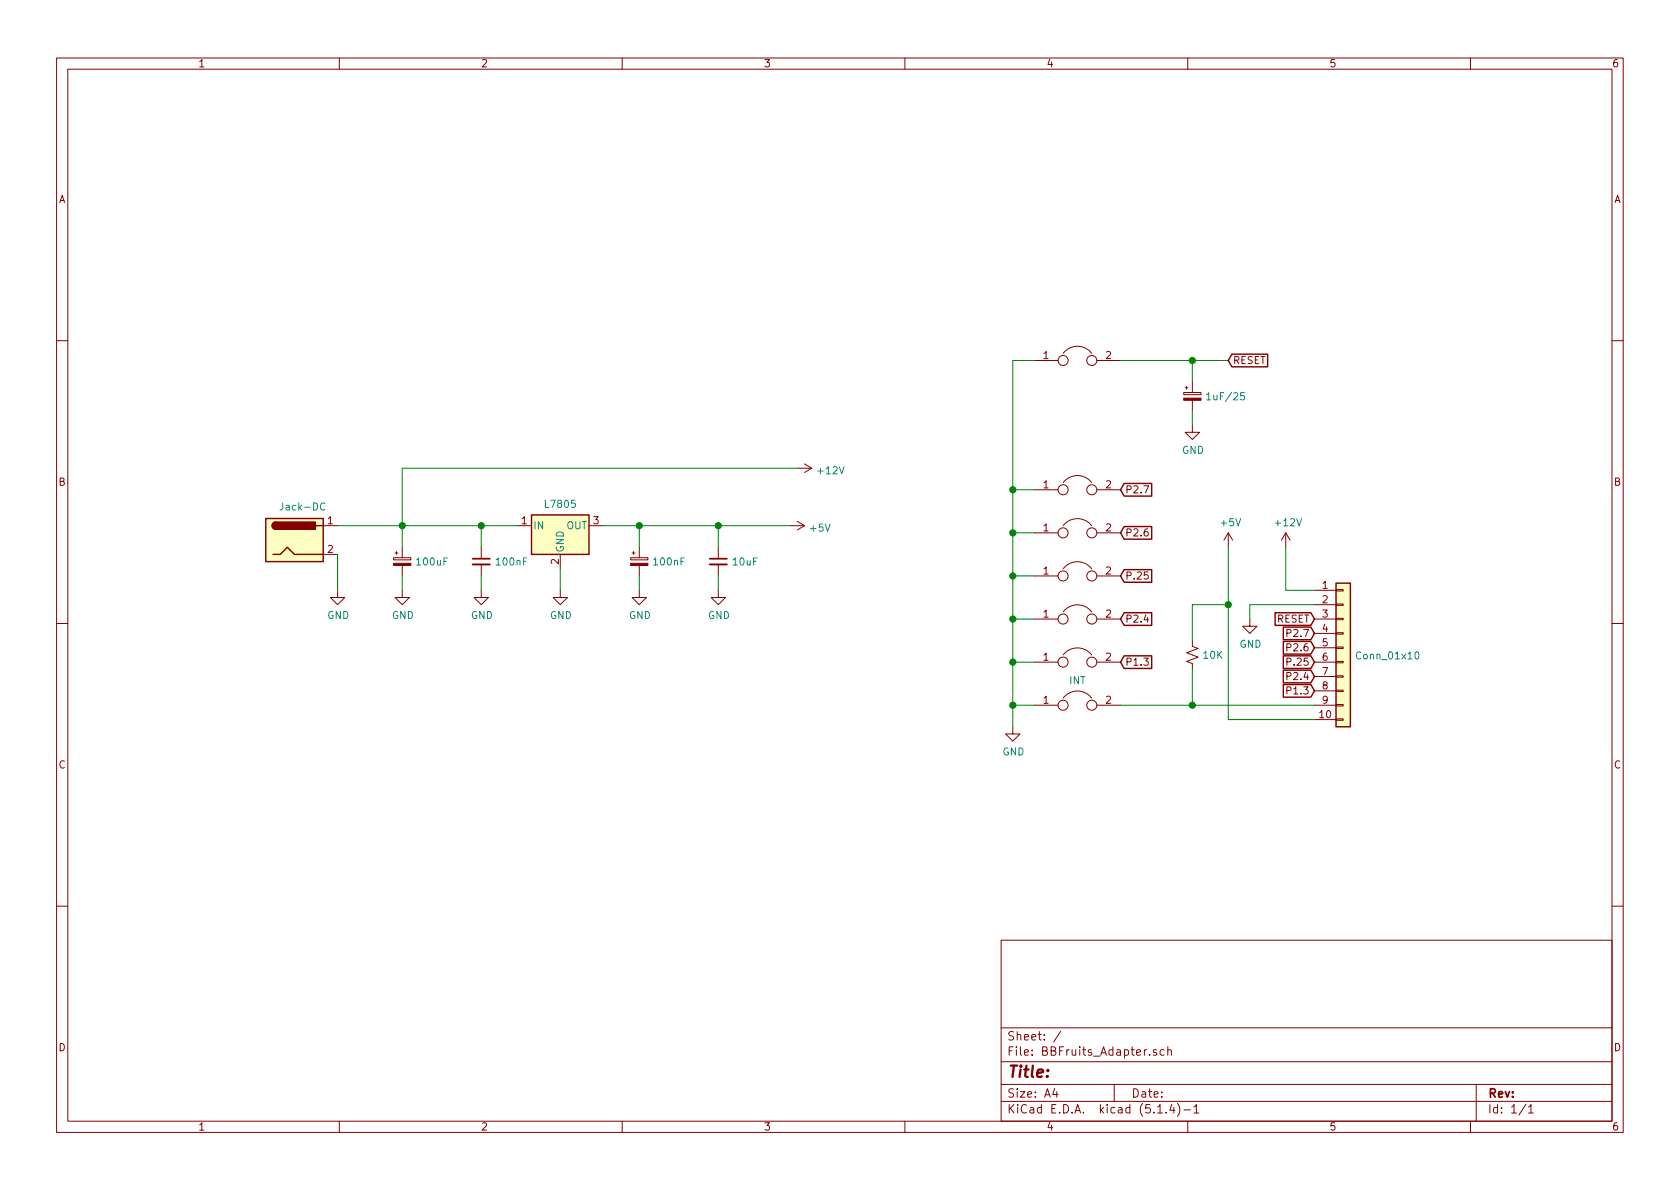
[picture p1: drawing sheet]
EESchema Schematic File Version 4
EELAYER 30 0
EELAYER END
$Descr A4 11693 8268
encoding utf-8
Sheet 1 1
Title ""
Date ""
Rev ""
Comp ""
Comment1 ""
Comment2 ""
Comment3 ""
Comment4 ""
$EndDescr
$Comp
L Regulator_Linear:L7805 U?
U 1 1
P 3900 3650
F 0 "U?" H 3900 3892 50  0001 C CNN
F 1 "L7805" H 3900 3801 50  0000 C CNN
F 2 "" H 3925 3500 50  0001 L CIN
F 3 "http://www.st.com/content/ccc/resource/technical/document/datasheet/41/4f/b3/b0/12/d4/47/88/CD00000444.pdf/files/CD00000444.pdf/jcr:content/translations/en.CD00000444.pdf" H 3900 3600 50  0001 C CNN
	1    3900 3650
	1    0    0    -1  
$EndComp
$Comp
L Device:CP_Small C?
U 1 1
P 2800 3900
F 0 "C?" H 2888 3946 50  0001 L CNN
F 1 "100uF" H 2888 3900 50  0000 L CNN
F 2 "" H 2800 3900 50  0001 C CNN
F 3 "~" H 2800 3900 50  0001 C CNN
	1    2800 3900
	1    0    0    -1  
$EndComp
$Comp
L Device:CP_Small C?
U 1 1
P 4450 3900
F 0 "C?" H 4538 3946 50  0001 L CNN
F 1 "100nF" H 4538 3900 50  0000 L CNN
F 2 "" H 4450 3900 50  0001 C CNN
F 3 "~" H 4450 3900 50  0001 C CNN
	1    4450 3900
	1    0    0    -1  
$EndComp
$Comp
L Device:C_Small C?
U 1 1
P 3350 3900
F 0 "C?" H 3442 3946 50  0001 L CNN
F 1 "100nF" H 3442 3900 50  0000 L CNN
F 2 "" H 3350 3900 50  0001 C CNN
F 3 "~" H 3350 3900 50  0001 C CNN
	1    3350 3900
	1    0    0    -1  
$EndComp
$Comp
L Device:C_Small C?
U 1 1
P 5000 3900
F 0 "C?" H 5092 3946 50  0001 L CNN
F 1 "10uF" H 5092 3900 50  0000 L CNN
F 2 "" H 5000 3900 50  0001 C CNN
F 3 "~" H 5000 3900 50  0001 C CNN
	1    5000 3900
	1    0    0    -1  
$EndComp
$Comp
L Device:R_Small_US R?
U 1 1
P 8300 4550
F 0 "R?" H 8368 4596 50  0001 L CNN
F 1 "10K" H 8368 4550 50  0000 L CNN
F 2 "" H 8300 4550 50  0001 C CNN
F 3 "~" H 8300 4550 50  0001 C CNN
	1    8300 4550
	1    0    0    -1  
$EndComp
$Comp
L Connector:Jack-DC J?
U 1 1
P 2050 3750
F 0 "J?" H 2107 4075 50  0001 C CNN
F 1 "Jack-DC" H 2107 3983 50  0000 C CNN
F 2 "" H 2100 3710 50  0001 C CNN
F 3 "~" H 2100 3710 50  0001 C CNN
	1    2050 3750
	1    0    0    -1  
$EndComp
$Comp
L Connector_Generic:Conn_01x10 J?
U 1 1
P 9350 4500
F 0 "J?" H 9430 4492 50  0001 L CNN
F 1 "Conn_01x10" H 9430 4446 50  0000 L CNN
F 2 "" H 9350 4500 50  0001 C CNN
F 3 "~" H 9350 4500 50  0001 C CNN
	1    9350 4500
	1    0    0    -1  
$EndComp
$Comp
L Device:Jumper JP?
U 1 1
P 7500 3400
F 0 "JP?" H 7500 3664 50  0001 C CNN
F 1 "Jumper" H 7500 3573 50  0001 C CNN
F 2 "" H 7500 3400 50  0001 C CNN
F 3 "~" H 7500 3400 50  0001 C CNN
	1    7500 3400
	1    0    0    -1  
$EndComp
$Comp
L power:GND #PWR?
U 1 1
P 2800 4100
F 0 "#PWR?" H 2800 3850 50  0001 C CNN
F 1 "GND" H 2805 3927 50  0000 C CNN
F 2 "" H 2800 4100 50  0001 C CNN
F 3 "" H 2800 4100 50  0001 C CNN
	1    2800 4100
	1    0    0    -1  
$EndComp
$Comp
L power:GND #PWR?
U 1 1
P 3350 4100
F 0 "#PWR?" H 3350 3850 50  0001 C CNN
F 1 "GND" H 3355 3927 50  0000 C CNN
F 2 "" H 3350 4100 50  0001 C CNN
F 3 "" H 3350 4100 50  0001 C CNN
	1    3350 4100
	1    0    0    -1  
$EndComp
$Comp
L power:GND #PWR?
U 1 1
P 4450 4100
F 0 "#PWR?" H 4450 3850 50  0001 C CNN
F 1 "GND" H 4455 3927 50  0000 C CNN
F 2 "" H 4450 4100 50  0001 C CNN
F 3 "" H 4450 4100 50  0001 C CNN
	1    4450 4100
	1    0    0    -1  
$EndComp
$Comp
L power:GND #PWR?
U 1 1
P 5000 4100
F 0 "#PWR?" H 5000 3850 50  0001 C CNN
F 1 "GND" H 5005 3927 50  0000 C CNN
F 2 "" H 5000 4100 50  0001 C CNN
F 3 "" H 5000 4100 50  0001 C CNN
	1    5000 4100
	1    0    0    -1  
$EndComp
Wire Wire Line
	2350 3650 2800 3650
Wire Wire Line
	4200 3650 4450 3650
Wire Wire Line
	5000 4100 5000 4000
Wire Wire Line
	5000 3800 5000 3650
Connection ~ 5000 3650
Wire Wire Line
	5000 3650 5500 3650
Wire Wire Line
	4450 3800 4450 3650
Connection ~ 4450 3650
Wire Wire Line
	4450 3650 5000 3650
Wire Wire Line
	4450 4100 4450 4000
Wire Wire Line
	3350 4100 3350 4000
Wire Wire Line
	3350 3800 3350 3650
Connection ~ 3350 3650
Wire Wire Line
	3350 3650 3600 3650
Wire Wire Line
	2800 4100 2800 4000
Wire Wire Line
	2800 3800 2800 3650
Connection ~ 2800 3650
Wire Wire Line
	2800 3650 3350 3650
$Comp
L power:GND #PWR?
U 1 1
P 2350 4100
F 0 "#PWR?" H 2350 3850 50  0001 C CNN
F 1 "GND" H 2355 3927 50  0000 C CNN
F 2 "" H 2350 4100 50  0001 C CNN
F 3 "" H 2350 4100 50  0001 C CNN
	1    2350 4100
	1    0    0    -1  
$EndComp
$Comp
L power:+5V #PWR?
U 1 1
P 5500 3650
F 0 "#PWR?" H 5500 3500 50  0001 C CNN
F 1 "+5V" V 5515 3778 50  0000 L CNN
F 2 "" H 5500 3650 50  0001 C CNN
F 3 "" H 5500 3650 50  0001 C CNN
	1    5500 3650
	0    1    1    0   
$EndComp
$Comp
L power:+12V #PWR?
U 1 1
P 5550 3250
F 0 "#PWR?" H 5550 3100 50  0001 C CNN
F 1 "+12V" V 5565 3378 50  0000 L CNN
F 2 "" H 5550 3250 50  0001 C CNN
F 3 "" H 5550 3250 50  0001 C CNN
	1    5550 3250
	0    1    1    0   
$EndComp
Wire Wire Line
	5550 3250 2800 3250
Wire Wire Line
	2800 3250 2800 3650
$Comp
L Device:Jumper JP?
U 1 1
P 7500 3700
F 0 "JP?" H 7500 3964 50  0001 C CNN
F 1 "Jumper" H 7500 3873 50  0001 C CNN
F 2 "" H 7500 3700 50  0001 C CNN
F 3 "~" H 7500 3700 50  0001 C CNN
	1    7500 3700
	1    0    0    -1  
$EndComp
$Comp
L Device:Jumper JP?
U 1 1
P 7500 4000
F 0 "JP?" H 7500 4173 50  0001 C CNN
F 1 "Jumper" H 7500 4173 50  0001 C CNN
F 2 "" H 7500 4000 50  0001 C CNN
F 3 "~" H 7500 4000 50  0001 C CNN
	1    7500 4000
	1    0    0    -1  
$EndComp
$Comp
L Device:Jumper JP?
U 1 1
P 7500 4300
F 0 "JP?" H 7500 4473 50  0001 C CNN
F 1 "Jumper" H 7500 4473 50  0001 C CNN
F 2 "" H 7500 4300 50  0001 C CNN
F 3 "~" H 7500 4300 50  0001 C CNN
	1    7500 4300
	1    0    0    -1  
$EndComp
$Comp
L Device:Jumper JP?
U 1 1
P 7500 4600
F 0 "JP?" H 7500 4773 50  0001 C CNN
F 1 "Jumper" H 7500 4773 50  0001 C CNN
F 2 "" H 7500 4600 50  0001 C CNN
F 3 "~" H 7500 4600 50  0001 C CNN
	1    7500 4600
	1    0    0    -1  
$EndComp
$Comp
L Device:Jumper JP?
U 1 1
P 7500 4900
F 0 "JP?" H 7500 5164 50  0001 C CNN
F 1 "INT" H 7500 5073 50  0000 C CNN
F 2 "" H 7500 4900 50  0001 C CNN
F 3 "~" H 7500 4900 50  0001 C CNN
	1    7500 4900
	1    0    0    -1  
$EndComp
$Comp
L Device:Jumper JP?
U 1 1
P 7500 2500
F 0 "JP?" H 7500 2673 50  0001 C CNN
F 1 "Jumper" H 7500 2673 50  0001 C CNN
F 2 "" H 7500 2500 50  0001 C CNN
F 3 "~" H 7500 2500 50  0001 C CNN
	1    7500 2500
	1    0    0    -1  
$EndComp
$Comp
L power:GND #PWR?
U 1 1
P 7050 5050
F 0 "#PWR?" H 7050 4800 50  0001 C CNN
F 1 "GND" H 7055 4877 50  0000 C CNN
F 2 "" H 7050 5050 50  0001 C CNN
F 3 "" H 7050 5050 50  0001 C CNN
	1    7050 5050
	1    0    0    -1  
$EndComp
Wire Wire Line
	7200 2500 7050 2500
Wire Wire Line
	7050 2500 7050 3400
Wire Wire Line
	7200 4900 7050 4900
Connection ~ 7050 4900
Wire Wire Line
	7050 4900 7050 5050
Wire Wire Line
	7200 4600 7050 4600
Connection ~ 7050 4600
Wire Wire Line
	7050 4600 7050 4900
Wire Wire Line
	7200 4300 7050 4300
Connection ~ 7050 4300
Wire Wire Line
	7050 4300 7050 4600
Wire Wire Line
	7200 4000 7050 4000
Connection ~ 7050 4000
Wire Wire Line
	7050 4000 7050 4300
Wire Wire Line
	7200 3700 7050 3700
Connection ~ 7050 3700
Wire Wire Line
	7050 3700 7050 4000
Wire Wire Line
	7200 3400 7050 3400
Connection ~ 7050 3400
Wire Wire Line
	7050 3400 7050 3700
Text GLabel 7800 4300 2    50   Input ~ 0
P2.4
Text GLabel 7800 4000 2    50   Input ~ 0
P.25
Text GLabel 7800 3700 2    50   Input ~ 0
P2.6
Text GLabel 7800 3400 2    50   Input ~ 0
P2.7
Text GLabel 8550 2500 2    50   Input ~ 0
RESET
Text GLabel 7800 4600 2    50   Input ~ 0
P1.3
Text GLabel 9150 4700 0    50   Input ~ 0
P2.4
Text GLabel 9150 4600 0    50   Input ~ 0
P.25
Text GLabel 9150 4500 0    50   Input ~ 0
P2.6
Text GLabel 9150 4400 0    50   Input ~ 0
P2.7
Text GLabel 9150 4800 0    50   Input ~ 0
P1.3
Text GLabel 9150 4300 0    50   Input ~ 0
RESET
$Comp
L power:GND #PWR?
U 1 1
P 8700 4300
F 0 "#PWR?" H 8700 4050 50  0001 C CNN
F 1 "GND" H 8705 4127 50  0000 C CNN
F 2 "" H 8700 4300 50  0001 C CNN
F 3 "" H 8700 4300 50  0001 C CNN
	1    8700 4300
	1    0    0    -1  
$EndComp
Wire Wire Line
	8700 4300 8700 4200
Wire Wire Line
	8700 4200 9150 4200
$Comp
L power:+5V #PWR?
U 1 1
P 8550 3800
F 0 "#PWR?" H 8550 3650 50  0001 C CNN
F 1 "+5V" H 8565 3973 50  0000 C CNN
F 2 "" H 8550 3800 50  0001 C CNN
F 3 "" H 8550 3800 50  0001 C CNN
	1    8550 3800
	1    0    0    -1  
$EndComp
Wire Wire Line
	7800 4900 8300 4900
Wire Wire Line
	9150 5000 8550 5000
Wire Wire Line
	8550 5000 8550 4200
Wire Wire Line
	8300 4900 8300 4650
Connection ~ 8300 4900
Wire Wire Line
	8300 4900 9150 4900
Wire Wire Line
	8300 4450 8300 4200
Wire Wire Line
	8300 4200 8550 4200
Connection ~ 8550 4200
Wire Wire Line
	8550 4200 8550 3800
$Comp
L power:+12V #PWR?
U 1 1
P 8950 3800
F 0 "#PWR?" H 8950 3650 50  0001 C CNN
F 1 "+12V" H 8965 3973 50  0000 C CNN
F 2 "" H 8950 3800 50  0001 C CNN
F 3 "" H 8950 3800 50  0001 C CNN
	1    8950 3800
	1    0    0    -1  
$EndComp
Wire Wire Line
	8950 3800 8950 4100
Wire Wire Line
	8950 4100 9150 4100
$Comp
L Device:CP_Small C?
U 1 1
P 8300 2750
F 0 "C?" H 8388 2796 50  0001 L CNN
F 1 "1uF/25" H 8388 2750 50  0000 L CNN
F 2 "" H 8300 2750 50  0001 C CNN
F 3 "~" H 8300 2750 50  0001 C CNN
	1    8300 2750
	1    0    0    -1  
$EndComp
$Comp
L power:GND #PWR?
U 1 1
P 8300 2950
F 0 "#PWR?" H 8300 2700 50  0001 C CNN
F 1 "GND" H 8305 2777 50  0000 C CNN
F 2 "" H 8300 2950 50  0001 C CNN
F 3 "" H 8300 2950 50  0001 C CNN
	1    8300 2950
	1    0    0    -1  
$EndComp
Wire Wire Line
	7800 2500 8300 2500
Wire Wire Line
	8300 2650 8300 2500
Connection ~ 8300 2500
Wire Wire Line
	8300 2500 8550 2500
Wire Wire Line
	8300 2950 8300 2850
Wire Wire Line
	2350 4100 2350 3850
$Comp
L power:GND #PWR?
U 1 1
P 3900 4100
F 0 "#PWR?" H 3900 3850 50  0001 C CNN
F 1 "GND" H 3905 3927 50  0000 C CNN
F 2 "" H 3900 4100 50  0001 C CNN
F 3 "" H 3900 4100 50  0001 C CNN
	1    3900 4100
	1    0    0    -1  
$EndComp
Wire Wire Line
	3900 4100 3900 3950
$EndSCHEMATC
